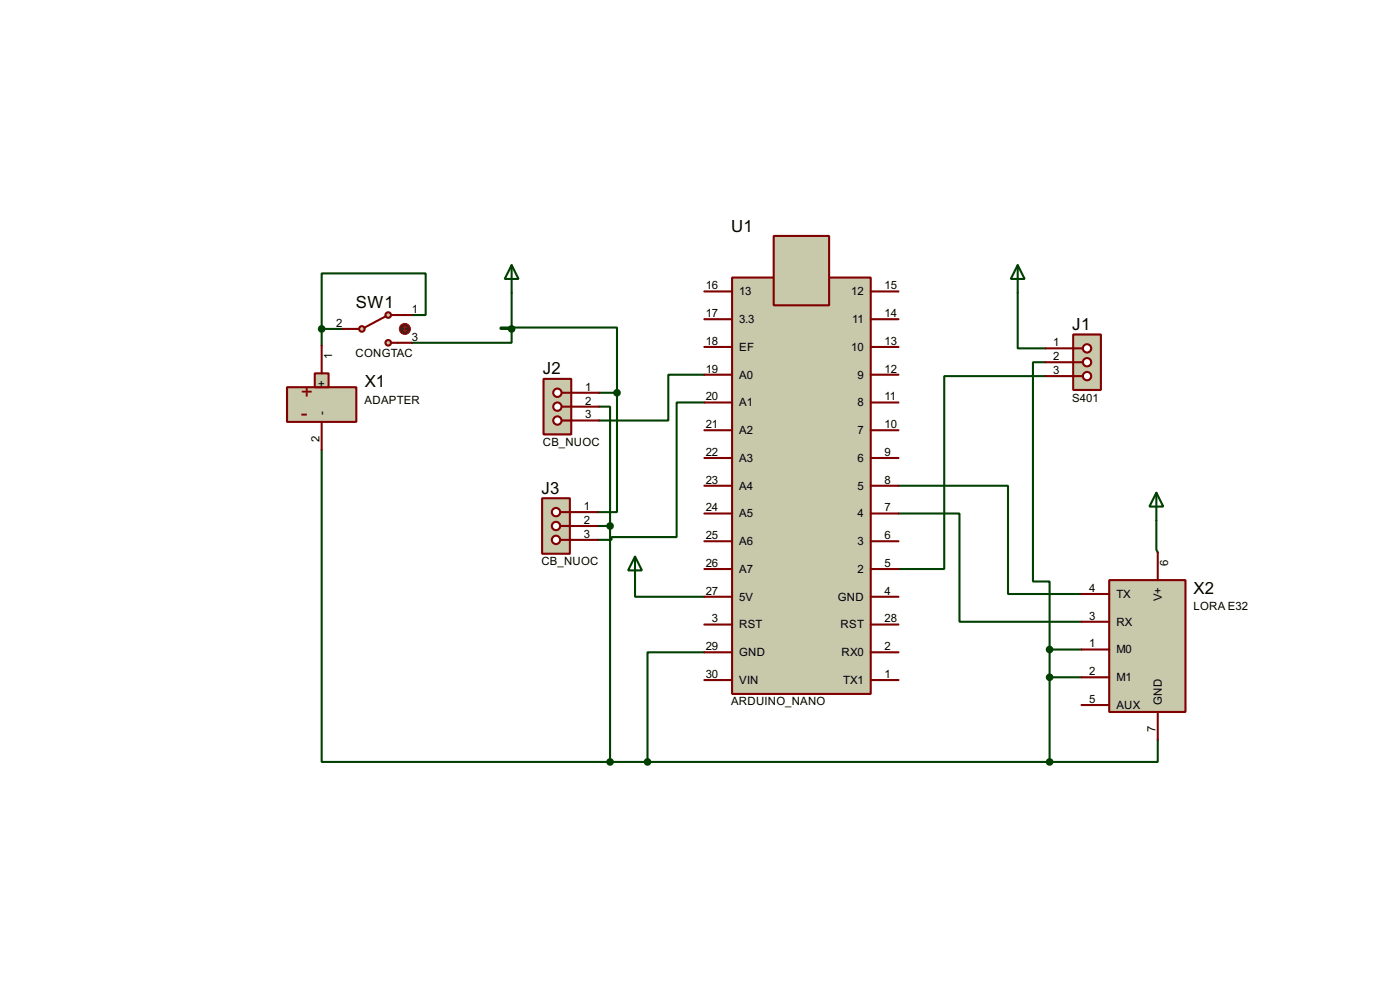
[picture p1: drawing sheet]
<svg xmlns="http://www.w3.org/2000/svg" width="256mm" height="180mm" viewBox="0 0 256 180" stroke-linecap="round" stroke-linejoin="round" font-family="sans-serif">
<g fill="none" stroke="#004000" stroke-width=".38">
<path d="M75.4 57.7h2.6v-7.7h-19.1v10.2M93.7 53.6v6.6M186.4 53.6v10.2h5.1M58.9 60.2v3M58.9 60.2h3.8M93.7 60.2v2.5h-18.3M93.7 60.2h-2v-.3h21.3v12M109.7 74.4h2.1v21.9M109.7 71.9h3.3M113 71.9v21.8h-3.5M129 68.6h-6.6v8.4h-12.7M129 73.7h-5v24.6h-12v.5h-2.5"/>
<path d="M191.5 66.3h-2.3v40.1h3.1v12.5M191.5 68.8h-18.5v35.3h-8.4M58.9 82.3v57.1h52.9M109.5 96.3h2.3M111.8 96.3v43.1M164.6 88.9h20.1v19.8h13.4M164.6 94h11.2v19.8h22.3M211.8 95.2v5.4l.3 .5M116.3 106.9v2.3h12.7M129 119.4h-10.4v20M192.3 118.9v20.5M192.3 118.9h5.8"/>
<path d="M111.8 139.4h80.5M192.3 124h5.8M212.1 135.4v4h-19.8"/>
</g>
<g fill="#c8c8aa" stroke="#800000" stroke-width=".38">
<path d="M52.6 70.9h12.7v6.3h-12.7z"/>
<path d="M57.7 68.3h2.5v2.6h-2.5z"/>
</g>
<path d="M58.9 63.2v5.1M58.9 77.2v5.1" fill="none" stroke="#800000" stroke-width=".38"/>
<circle cx="66.3" cy="60.2" r=".51" fill="#c8c8aa" stroke="#800000" stroke-width=".38"/>
<path d="M65.3 60.2h.5" fill="none" stroke="#800000" stroke-width=".38"/>
<circle cx="71.1" cy="57.7" r=".51" fill="#c8c8aa" stroke="#800000" stroke-width=".38"/>
<path d="M70.6 57.9l-3.8 2M71.6 57.7h1.3" fill="none" stroke="#800000" stroke-width=".38"/>
<circle cx="71.1" cy="62.7" r=".51" fill="#c8c8aa" stroke="#800000" stroke-width=".38"/>
<path d="M72.9 57.7h2.5M62.7 60.2h2.6M71.6 62.7h3.8" fill="none" stroke="#800000" stroke-width=".38"/>
<circle cx="74.2" cy="60.2" r="1.02" fill="#400000" stroke="#f00" stroke-width=".18"/>
<path d="M74.2 59.7v1M74.2 59.7l-.3 .2M74.2 59.7l.2 .2M73.9 60.5l.3 .2M74.4 60.5l-.2 .2" fill="none" stroke="#f00" stroke-width=".18"/>
<circle cx="58.9" cy="60.2" r=".51" fill="#004000" stroke="#004000" stroke-width=".38"/>
<path d="M203.2 106.2h14v24.1h-14z" fill="#c8c8aa" stroke="#800000" stroke-width=".38"/>
<path d="M198.1 108.7h5.1M198.1 113.8h5.1M198.1 118.9h5.1M212.1 101.1v5.1M198.1 124h5.1M198.1 129h5.1M212.1 130.3v5.1" fill="none" stroke="#800000" stroke-width=".38"/>
<circle cx="192.3" cy="124" r=".51" fill="#004000" stroke="#004000" stroke-width=".38"/>
<path d="M211.8 90.2l1.3 2.5h-2.5zM211.8 90.2v5" fill="none" stroke="#004000" stroke-width=".38"/>
<g fill="#c8c8aa" stroke="#800000" stroke-width=".38">
<path d="M134.1 50.8h25.4v76.2h-25.4z"/>
<path d="M141.7 43.2h10.2v12.7h-10.2z"/>
</g>
<g fill="none" stroke="#800000" stroke-width=".38">
<path d="M129 53.3h5.1M129 58.4h5.1M159.5 53.3h5.1M159.5 58.4h5.1M129 63.5h5.1M129 68.6h5.1M129 73.7h5.1M129 78.7h5.1M159.5 63.5h5.1M159.5 68.6h5.1M159.5 73.7h5.1M159.5 78.7h5.1"/>
<path d="M129 83.8h5.1M129 88.9h5.1M129 94h5.1M129 99.1h5.1M159.5 83.8h5.1M159.5 88.9h5.1M159.5 94h5.1M159.5 99.1h5.1M129 104.1h5.1M129 109.2h5.1M129 114.3h5.1M129 119.4h5.1"/>
<path d="M159.5 104.1h5.1M159.5 109.2h5.1M159.5 114.3h5.1M159.5 119.4h5.1M129 124.5h5.1M159.5 124.5h5.1"/>
</g>
<path d="M93.7 48.5l1.3 2.6h-2.5zM93.7 48.5v5.1M116.3 101.9l1.3 2.5h-2.5zM116.3 101.9v5" fill="none" stroke="#004000" stroke-width=".38"/>
<g fill="#004000" stroke="#004000" stroke-width=".38">
<circle cx="192.3" cy="139.4" r=".51"/>
<circle cx="118.6" cy="139.4" r=".51"/>
</g>
<path d="M196.6 61.2h5.1v10.2h-5.1z" fill="#c8c8aa" stroke="#800000" stroke-width=".38"/>
<path d="M196.6 63.8h1.8" fill="none" stroke="#800000" stroke-width=".38"/>
<circle cx="199.1" cy="63.8" r=".76" fill="#feffff" stroke="#800000" stroke-width=".38"/>
<path d="M196.6 66.3h1.8" fill="none" stroke="#800000" stroke-width=".38"/>
<circle cx="199.1" cy="66.3" r=".76" fill="#feffff" stroke="#800000" stroke-width=".38"/>
<path d="M196.6 68.8h1.8" fill="none" stroke="#800000" stroke-width=".38"/>
<circle cx="199.1" cy="68.8" r=".76" fill="#feffff" stroke="#800000" stroke-width=".38"/>
<path d="M191.5 63.8h5.1M191.5 66.3h5.1M191.5 68.8h5.1" fill="none" stroke="#800000" stroke-width=".38"/>
<path d="M186.4 48.5l1.3 2.6h-2.5zM186.4 48.5v5.1" fill="none" stroke="#004000" stroke-width=".38"/>
<circle cx="192.3" cy="118.9" r=".51" fill="#004000" stroke="#004000" stroke-width=".38"/>
<path d="M99.6 69.3h5v10.2h-5z" fill="#c8c8aa" stroke="#800000" stroke-width=".38"/>
<path d="M102.9 71.9h1.7" fill="none" stroke="#800000" stroke-width=".38"/>
<circle cx="102.1" cy="71.9" r=".76" fill="#feffff" stroke="#800000" stroke-width=".38"/>
<path d="M102.9 74.4h1.7" fill="none" stroke="#800000" stroke-width=".38"/>
<circle cx="102.1" cy="74.4" r=".76" fill="#feffff" stroke="#800000" stroke-width=".38"/>
<path d="M102.9 77h1.7" fill="none" stroke="#800000" stroke-width=".38"/>
<circle cx="102.1" cy="77" r=".76" fill="#feffff" stroke="#800000" stroke-width=".38"/>
<path d="M104.6 71.9h5.1M104.6 74.4h5.1M104.6 77h5.1" fill="none" stroke="#800000" stroke-width=".38"/>
<path d="M99.3 91.2h5.1v10.1h-5.1z" fill="#c8c8aa" stroke="#800000" stroke-width=".38"/>
<path d="M102.6 93.7h1.8" fill="none" stroke="#800000" stroke-width=".38"/>
<circle cx="101.9" cy="93.7" r=".76" fill="#feffff" stroke="#800000" stroke-width=".38"/>
<path d="M102.6 96.3h1.8" fill="none" stroke="#800000" stroke-width=".38"/>
<circle cx="101.9" cy="96.3" r=".76" fill="#feffff" stroke="#800000" stroke-width=".38"/>
<path d="M102.6 98.8h1.8" fill="none" stroke="#800000" stroke-width=".38"/>
<circle cx="101.9" cy="98.8" r=".76" fill="#feffff" stroke="#800000" stroke-width=".38"/>
<path d="M104.4 93.7h5.1M104.4 96.3h5.1M104.4 98.8h5.1" fill="none" stroke="#800000" stroke-width=".38"/>
<g fill="#004000" stroke="#004000" stroke-width=".38">
<circle cx="93.7" cy="60.2" r=".51"/>
<circle cx="113" cy="71.9" r=".51"/>
<circle cx="111.8" cy="139.4" r=".51"/>
<circle cx="111.8" cy="96.3" r=".51"/>
</g>
<g font-size="4.3" fill="#800000">
<text x="55.1" y="73">+</text>
<text x="55.1" y="76.8">-</text>
</g>
<g font-size="3.4">
<text x="134" y="42.4">U1</text>
<text x="65.2" y="56.3">SW1</text>
<text x="196.4" y="60.4">J1</text>
<text x="66.8" y="70.9">X1</text>
<text x="99.5" y="68.5">J2</text>
<text x="99.2" y="90.3">J3</text>
<text x="218.7" y="108.7">X2</text>
</g>
<g font-size="2.3">
<text x="129.3" y="53">16</text>
<text x="162.1" y="53">15</text>
<text x="61.6" y="59.8">2</text>
<text x="75.4" y="57.3">1</text>
<text x="129.3" y="58">17</text>
<text x="135.4" y="54.1">13</text>
<text x="135.4" y="59.1">3.3</text>
<text x="156" y="54.1">12</text>
<text x="156.1" y="59.1">11</text>
<text x="162.1" y="58">14</text>
<text x="60.8" y="65.8" transform="rotate(-90 60.8 65.8)">1</text>
<text x="65.1" y="65.4">CONGTAC</text>
<text x="75.4" y="62.4">3</text>
<text x="129.3" y="63.1">18</text>
<text x="135.4" y="64.2">EF</text>
<text x="156" y="64.2">10</text>
<text x="162.1" y="63.1">13</text>
<text x="192.9" y="63.4">1</text>
<text x="192.9" y="65.9">2</text>
<text x="59.6" y="70.8" transform="rotate(-90 59.6 70.8)">+</text>
<text x="107.2" y="71.5">1</text>
<text x="129.3" y="68.2">19</text>
<text x="135.4" y="69.3">A0</text>
<text x="157.1" y="69.3">9</text>
<text x="162.1" y="68.2">12</text>
<text x="192.9" y="68.5">3</text>
<text x="59.6" y="75.9" transform="rotate(-90 59.6 75.9)">-</text>
<text x="66.8" y="73.9">ADAPTER</text>
<text x="107.2" y="74">2</text>
<text x="107.2" y="76.6">3</text>
<text x="129.3" y="73.3">20</text>
<text x="135.4" y="74.4">A1</text>
<text x="157.1" y="74.4">8</text>
<text x="162.1" y="73.3">11</text>
<text x="196.4" y="73.5">S401</text>
<text x="58.5" y="80.9" transform="rotate(-90 58.5 80.9)">2</text>
<text x="99.4" y="81.6">CB_NUOC</text>
<text x="129.3" y="78.4">21</text>
<text x="129.3" y="83.4">22</text>
<text x="135.4" y="79.5">A2</text>
<text x="157.1" y="79.5">7</text>
<text x="162.1" y="78.4">10</text>
<text x="162.1" y="83.4">9</text>
<text x="129.3" y="88.5">23</text>
<text x="135.4" y="84.5">A3</text>
<text x="135.4" y="89.6">A4</text>
<text x="157.1" y="84.5">6</text>
<text x="157.1" y="89.6">5</text>
<text x="162.1" y="88.5">8</text>
<text x="106.9" y="93.3">1</text>
<text x="106.9" y="95.9">2</text>
<text x="129.3" y="93.6">24</text>
<text x="135.4" y="94.7">A5</text>
<text x="157.1" y="94.7">4</text>
<text x="162.1" y="93.6">7</text>
<text x="106.9" y="98.4">3</text>
<text x="129.3" y="98.7">25</text>
<text x="135.4" y="99.8">A6</text>
<text x="157.1" y="99.8">3</text>
<text x="162.1" y="98.7">6</text>
<text x="99.2" y="103.4">CB_NUOC</text>
<text x="129.3" y="103.8">26</text>
<text x="135.4" y="104.9">A7</text>
<text x="157.1" y="104.9">2</text>
<text x="162.1" y="103.8">5</text>
<text x="214" y="103.6" transform="rotate(-90 214 103.6)">6</text>
<text x="129.3" y="108.8">27</text>
<text x="130.4" y="113.9">3</text>
<text x="135.4" y="109.9">5V</text>
<text x="153.5" y="109.9">GND</text>
<text x="162.1" y="108.8">4</text>
<text x="162.1" y="113.9">28</text>
<text x="199.5" y="108.3">4</text>
<text x="199.5" y="113.4">3</text>
<text x="204.5" y="109.4">TX</text>
<text x="212.8" y="110" transform="rotate(-90 212.8 110)">V+</text>
<text x="218.6" y="111.7">LORA E32</text>
<text x="129.3" y="119">29</text>
<text x="135.4" y="115">RST</text>
<text x="154" y="115">RST</text>
<text x="162.1" y="119">2</text>
<text x="199.5" y="118.5">1</text>
<text x="204.5" y="114.5">RX</text>
<text x="204.5" y="119.6">M0</text>
<text x="129.3" y="124.1">30</text>
<text x="135.4" y="120.1">GND</text>
<text x="135.4" y="125.2">VIN</text>
<text x="154.2" y="120.1">RX0</text>
<text x="154.5" y="125.2">TX1</text>
<text x="162.1" y="124.1">1</text>
<text x="199.5" y="123.6">2</text>
<text x="204.5" y="124.7">M1</text>
<text x="133.9" y="129.1">ARDUINO_NANO</text>
<text x="199.5" y="128.7">5</text>
<text x="204.5" y="129.8">AUX</text>
<text x="212.8" y="129" transform="rotate(-90 212.8 129)">GND</text>
<text x="211.7" y="134" transform="rotate(-90 211.7 134)">7</text>
</g>
</svg>
